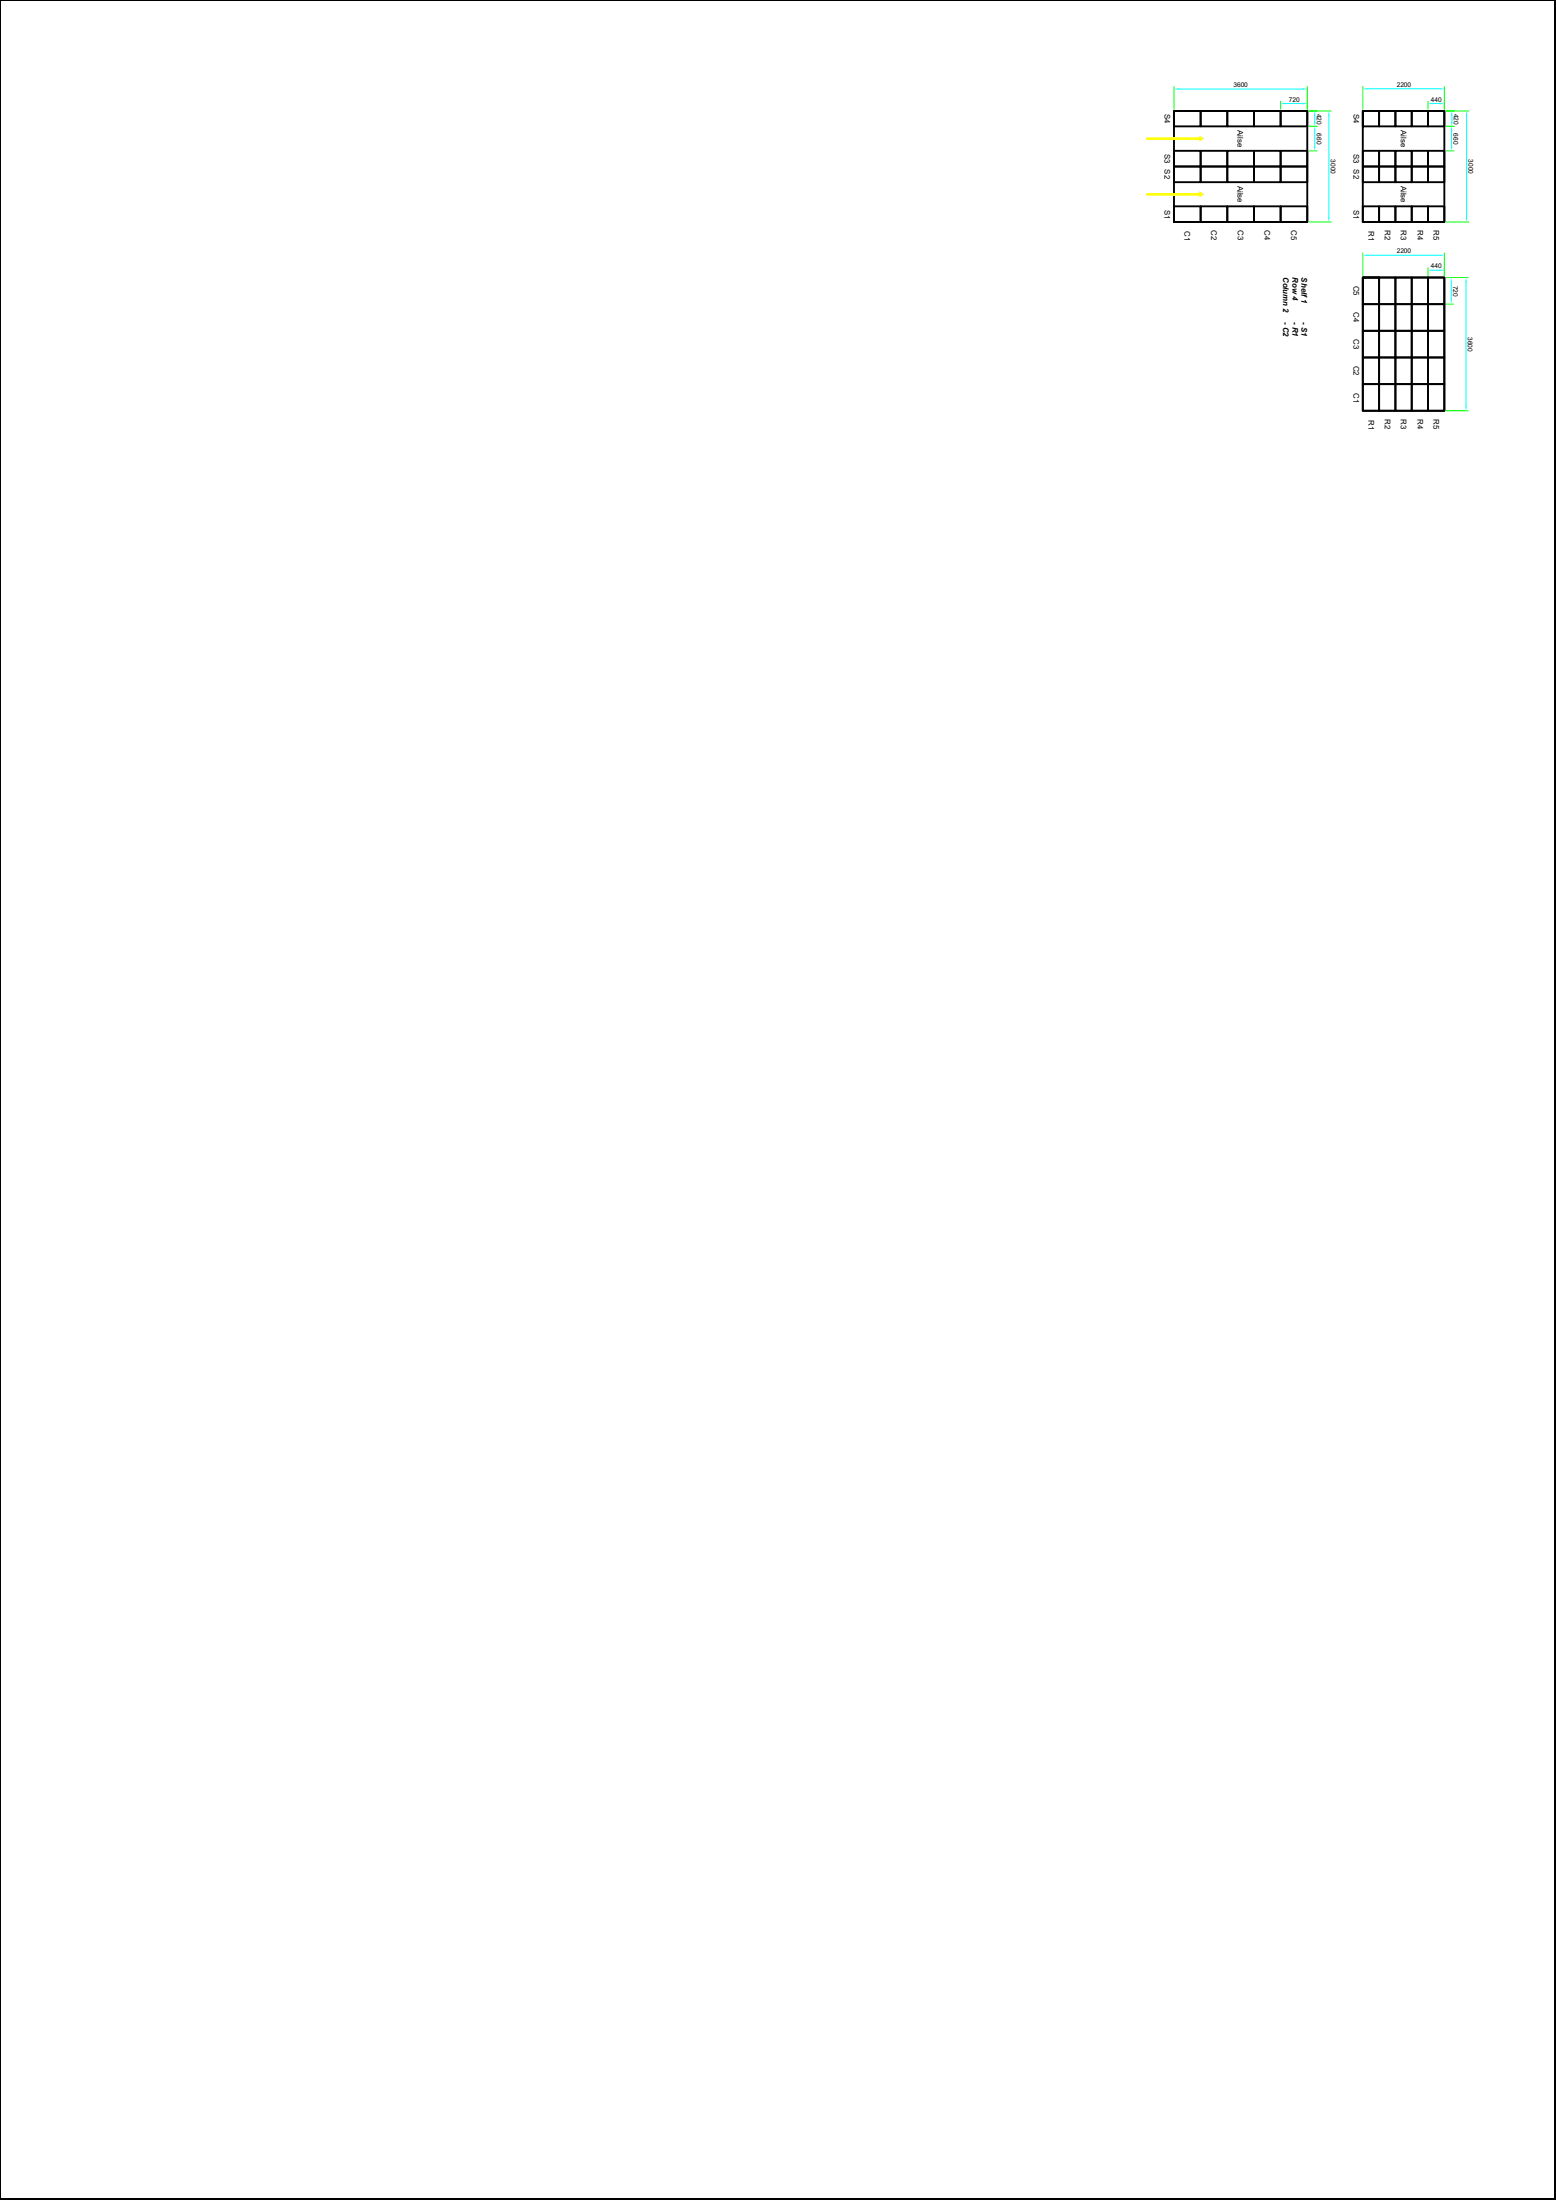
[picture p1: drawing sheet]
<svg xmlns="http://www.w3.org/2000/svg" width="210mm" height="297mm" viewBox="0 0 210 297" stroke-linecap="round" stroke-linejoin="round" font-family="sans-serif">
<g fill="none" stroke="#000" stroke-width=".25">
<path d="M0 0h209.9v296.9h-209.9v-296.9h209.9v296.9h-209.9zM158.5 15h17.9v15h-17.9v-2.1h3.6v2.1h-3.6zM158.5 15h3.6v2.1h-3.6zM162.1 15h3.6v2.1h-3.6zM165.7 15h3.5v2.1h-3.5zM169.2 15h3.6v2.1h-3.6zM172.8 15h3.6v2.1h-3.6zM158.5 22.5h3.6v2.1h-3.6zM158.5 20.4h3.6v2.1h-3.6zM162.1 27.9h3.6v2.1h-3.6zM162.1 22.5h3.6v2.1h-3.6zM162.1 20.4h3.6v2.1h-3.6z"/>
<path d="M165.7 27.9h3.5v2.1h-3.5zM165.7 22.5h3.5v2.1h-3.5zM165.7 20.4h3.5v2.1h-3.5zM169.2 27.9h3.6v2.1h-3.6zM169.2 22.5h3.6v2.1h-3.6zM169.2 20.4h3.6v2.1h-3.6zM172.8 27.9h3.6v2.1h-3.6zM172.8 22.5h3.6v2.1h-3.6zM172.8 20.4h3.6v2.1h-3.6z"/>
</g>
<path d="M176.7 15h3M176.7 30h3" fill="none" stroke="#0f0" stroke-width=".13"/>
<path d="M179.4 15.6v13.7" fill="none" stroke="#0ff" stroke-width=".13"/>
<g fill="#0ff">
<path d="M179.4 15l.1 .6h-.3z"/>
<path d="M179.2 29.3h.3l-.1 .7z"/>
</g>
<path d="M158.5 11.7v3M176.4 11.7v3" fill="none" stroke="#0f0" stroke-width=".13"/>
<path d="M159.1 12h16.7" fill="none" stroke="#0ff" stroke-width=".13"/>
<g fill="#0ff">
<path d="M175.8 11.9l.6 .1-.6 .1z"/>
<path d="M158.5 12l.6-.1v.2z"/>
</g>
<g fill="none" stroke="#000" stroke-width=".25">
<path d="M183.9 15h11v15h-11v-15h2.2v2.1h-2.2zM186.1 15h2.2v2.1h-2.2zM188.3 15h2.2v2.1h-2.2zM190.5 15h2.2v2.1h-2.2zM192.7 15h2.2v2.1h-2.2zM183.9 20.4h2.2v2.1h-2.2zM183.9 22.5h2.2v2.1h-2.2zM183.9 27.9h2.2v2.1h-2.2zM186.1 20.4h2.2v2.1h-2.2zM186.1 22.5h2.2v2.1h-2.2zM186.1 27.9h2.2v2.1h-2.2zM188.3 20.4h2.2v2.1h-2.2z"/>
<path d="M188.3 22.5h2.2v2.1h-2.2zM188.3 27.9h2.2v2.1h-2.2zM190.5 20.4h2.2v2.1h-2.2zM190.5 22.5h2.2v2.1h-2.2zM190.5 27.9h2.2v2.1h-2.2zM192.7 20.4h2.2v2.1h-2.2zM192.7 22.5h2.2v2.1h-2.2zM192.7 27.9h2.2v2.1h-2.2z"/>
</g>
<path d="M195.2 15h3M195.2 30h3" fill="none" stroke="#0f0" stroke-width=".13"/>
<path d="M198 15.6v13.7" fill="none" stroke="#0ff" stroke-width=".13"/>
<g fill="#0ff">
<path d="M198 15v.6h-.2z"/>
<path d="M197.8 29.3h.2v.7z"/>
</g>
<path d="M183.9 11.7v3M194.9 11.7v3" fill="none" stroke="#0f0" stroke-width=".13"/>
<path d="M184.6 12h9.7" fill="none" stroke="#0ff" stroke-width=".13"/>
<g fill="#0ff">
<path d="M194.3 11.9l.6 .1-.6 .1z"/>
<path d="M183.9 12l.7-.1v.2z"/>
</g>
<g fill="none" stroke="#000" stroke-width=".25">
<path d="M183.9 37.5h11v18h-11v-18h2.2v3.6h-2.2zM186.1 37.5h2.2v3.6h-2.2zM188.3 37.5h2.2v3.6h-2.2zM190.5 37.5h2.2v3.6h-2.2zM192.7 37.5h2.2v3.6h-2.2zM183.9 41.1h2.2v3.6h-2.2zM183.9 44.7h2.2v3.6h-2.2zM183.9 48.3h2.2v3.6h-2.2zM183.9 51.9h2.2v3.6h-2.2zM186.1 41.1h2.2v3.6h-2.2zM186.1 44.7h2.2v3.6h-2.2zM186.1 48.3h2.2v3.6h-2.2z"/>
<path d="M186.1 51.9h2.2v3.6h-2.2zM188.3 41.1h2.2v3.6h-2.2zM188.3 44.7h2.2v3.6h-2.2zM188.3 48.3h2.2v3.6h-2.2zM188.3 51.9h2.2v3.6h-2.2zM190.5 41.1h2.2v3.6h-2.2zM190.5 44.7h2.2v3.6h-2.2zM190.5 48.3h2.2v3.6h-2.2zM190.5 51.9h2.2v3.6h-2.2zM192.7 41.1h2.2v3.6h-2.2zM192.7 44.7h2.2v3.6h-2.2zM192.7 48.3h2.2v3.6h-2.2z"/>
<path d="M192.7 51.9h2.2v3.6h-2.2z"/>
</g>
<path d="M195.2 37.5h3M195.2 55.5h3" fill="none" stroke="#0f0" stroke-width=".13"/>
<path d="M197.9 38.1v16.8" fill="none" stroke="#0ff" stroke-width=".13"/>
<g fill="#0ff">
<path d="M197.9 37.5l.1 .6h-.2z"/>
<path d="M197.8 54.9h.2l-.1 .6z"/>
</g>
<path d="M183.9 34.2v3M194.9 34.2v3" fill="none" stroke="#0f0" stroke-width=".13"/>
<path d="M184.6 34.5h9.7" fill="none" stroke="#0ff" stroke-width=".13"/>
<g fill="#0ff">
<path d="M194.3 34.4l.6 .1-.6 .1z"/>
<path d="M183.9 34.5l.7-.1v.2z"/>
</g>
<path d="M195.2 15h1.1M195.2 17.1h1.1" fill="none" stroke="#0f0" stroke-width=".13"/>
<path d="M196 15.6v.9" fill="none" stroke="#0ff" stroke-width=".13"/>
<g fill="#0ff">
<path d="M196 15v.6h-.2z"/>
<path d="M195.8 16.5h.2v.6z"/>
</g>
<path d="M195.2 17.1h1.1M195.2 20.4h1.1" fill="none" stroke="#0f0" stroke-width=".13"/>
<path d="M195.9 17.7v2.1" fill="none" stroke="#0ff" stroke-width=".13"/>
<g fill="#0ff">
<path d="M195.9 17.1l.1 .6h-.2z"/>
<path d="M195.8 19.8h.2l-.1 .6z"/>
</g>
<path d="M192.7 13.7v1M194.9 13.7v1" fill="none" stroke="#0f0" stroke-width=".13"/>
<path d="M193.4 14h.9" fill="none" stroke="#0ff" stroke-width=".13"/>
<g fill="#0ff">
<path d="M194.3 13.9l.6 .1-.6 .1z"/>
<path d="M192.7 14l.7-.1v.2z"/>
</g>
<path d="M195.2 37.5h1M195.2 41.1h1" fill="none" stroke="#0f0" stroke-width=".13"/>
<path d="M195.9 38.1v2.4" fill="none" stroke="#0ff" stroke-width=".13"/>
<g fill="#0ff">
<path d="M195.9 37.5l.1 .6h-.2z"/>
<path d="M195.8 40.5h.2l-.1 .6z"/>
</g>
<path d="M192.7 36.2v1M194.9 36.2v1" fill="none" stroke="#0f0" stroke-width=".13"/>
<path d="M193.4 36.5h.9" fill="none" stroke="#0ff" stroke-width=".13"/>
<g fill="#0ff">
<path d="M194.3 36.4l.6 .1-.6 .1z"/>
<path d="M192.7 36.5l.7-.1v.2z"/>
</g>
<path d="M176.7 15h1.1M176.7 17.1h1.1" fill="none" stroke="#0f0" stroke-width=".13"/>
<path d="M177.5 15.6v.9" fill="none" stroke="#0ff" stroke-width=".13"/>
<g fill="#0ff">
<path d="M177.5 15v.6h-.2z"/>
<path d="M177.3 16.5h.2v.6z"/>
</g>
<path d="M172.8 13.7v1M176.4 13.7v1" fill="none" stroke="#0f0" stroke-width=".13"/>
<path d="M173.5 14h2.3" fill="none" stroke="#0ff" stroke-width=".13"/>
<g fill="#0ff">
<path d="M175.8 13.9l.6 .1-.6 .1z"/>
<path d="M172.8 14l.7-.1v.2z"/>
</g>
<path d="M176.7 17.1h1.1M176.7 20.4h1.1" fill="none" stroke="#0f0" stroke-width=".13"/>
<path d="M177.5 17.7v2.1" fill="none" stroke="#0ff" stroke-width=".13"/>
<g fill="#0ff">
<path d="M177.5 17.1v.6h-.2z"/>
<path d="M177.3 19.8h.2v.6z"/>
</g>
<path d="M154.9 18.7h7.2" fill="none" stroke="#ff0" stroke-width=".34"/>
<path d="M161.9 18.5l.4 .2-.4 .2z" fill="#ff0"/>
<path d="M161.9 18.5l.4 .2-.4 .2z" fill="none" stroke="#ff0" stroke-width=".25"/>
<path d="M154.9 26.2h7.2" fill="none" stroke="#ff0" stroke-width=".34"/>
<path d="M161.9 26l.4 .2-.4 .3z" fill="#ff0"/>
<path d="M161.9 26l.4 .2-.4 .3z" fill="none" stroke="#ff0" stroke-width=".25"/>
<g font-size="1.1">
<text x="157.2" y="15.4" transform="rotate(90 157.2 15.4)">S4</text>
<text x="167" y="17.6" transform="rotate(90 167 17.6)">Ailse</text>
<text x="182.7" y="15.4" transform="rotate(90 182.7 15.4)">S4</text>
<text x="189.1" y="17.6" transform="rotate(90 189.1 17.6)">Ailse</text>
<text x="157.2" y="20.7" transform="rotate(90 157.2 20.7)">S3</text>
<text x="157.2" y="22.9" transform="rotate(90 157.2 22.9)">S2</text>
<text x="182.7" y="20.7" transform="rotate(90 182.7 20.7)">S3</text>
<text x="182.7" y="22.9" transform="rotate(90 182.7 22.9)">S2</text>
<text x="157.2" y="28.3" transform="rotate(90 157.2 28.3)">S1</text>
<text x="167" y="25.1" transform="rotate(90 167 25.1)">Ailse</text>
<text x="182.7" y="28.3" transform="rotate(90 182.7 28.3)">S1</text>
<text x="189.1" y="25.1" transform="rotate(90 189.1 25.1)">Ailse</text>
<text x="159.9" y="31.2" transform="rotate(90 159.9 31.2)">C1</text>
<text x="163.5" y="31.1" transform="rotate(90 163.5 31.1)">C2</text>
<text x="167.1" y="31.1" transform="rotate(90 167.1 31.1)">C3</text>
<text x="170.7" y="31.1" transform="rotate(90 170.7 31.1)">C4</text>
<text x="174.3" y="31.1" transform="rotate(90 174.3 31.1)">C5</text>
<text x="184.7" y="31.2" transform="rotate(90 184.7 31.2)">R1</text>
<text x="186.9" y="31.1" transform="rotate(90 186.9 31.1)">R2</text>
<text x="189.1" y="31.1" transform="rotate(90 189.1 31.1)">R3</text>
<text x="191.3" y="31.1" transform="rotate(90 191.3 31.1)">R4</text>
<text x="193.5" y="31.1" transform="rotate(90 193.5 31.1)">R5</text>
<text x="173.2" y="37.4" transform="rotate(90 173.2 37.4)">Column 2</text>
<text x="174.5" y="37.4" transform="rotate(90 174.5 37.4)">Row 4</text>
<text x="175.7" y="37.4" transform="rotate(90 175.7 37.4)">Shelf 1</text>
<text x="182.7" y="38.6" transform="rotate(90 182.7 38.6)">C5</text>
<text x="173.2" y="43.4" transform="rotate(90 173.2 43.4)">- C2</text>
<text x="174.5" y="43.4" transform="rotate(90 174.5 43.4)">- R1</text>
<text x="175.7" y="43.4" transform="rotate(90 175.7 43.4)">- S1</text>
<text x="182.7" y="42.2" transform="rotate(90 182.7 42.2)">C4</text>
<text x="182.7" y="45.8" transform="rotate(90 182.7 45.8)">C3</text>
<text x="182.7" y="49.4" transform="rotate(90 182.7 49.4)">C2</text>
<text x="182.7" y="53" transform="rotate(90 182.7 53)">C1</text>
<text x="184.7" y="56.7" transform="rotate(90 184.7 56.7)">R1</text>
<text x="186.9" y="56.6" transform="rotate(90 186.9 56.6)">R2</text>
<text x="189.1" y="56.6" transform="rotate(90 189.1 56.6)">R3</text>
<text x="191.3" y="56.6" transform="rotate(90 191.3 56.6)">R4</text>
<text x="193.5" y="56.6" transform="rotate(90 193.5 56.6)">R5</text>
</g>
<g font-size=".9">
<text x="166.5" y="11.7">3600</text>
<text x="188.5" y="11.7">2200</text>
<text x="173.9" y="13.7">720</text>
<text x="177.7" y="15.3" transform="rotate(90 177.7 15.3)">420</text>
<text x="177.7" y="18" transform="rotate(90 177.7 18)">660</text>
<text x="193.1" y="13.7">440</text>
<text x="196.2" y="18" transform="rotate(90 196.2 18)">660</text>
<text x="196.2" y="15.3" transform="rotate(90 196.2 15.3)">420</text>
<text x="179.6" y="21.5" transform="rotate(90 179.6 21.5)">3000</text>
<text x="198.2" y="21.5" transform="rotate(90 198.2 21.5)">3000</text>
<text x="188.5" y="34.2">2200</text>
<text x="193.1" y="36.2">440</text>
<text x="196.1" y="38.6" transform="rotate(90 196.1 38.6)">720</text>
<text x="198.1" y="45.5" transform="rotate(90 198.1 45.5)">3600</text>
</g>
</svg>
